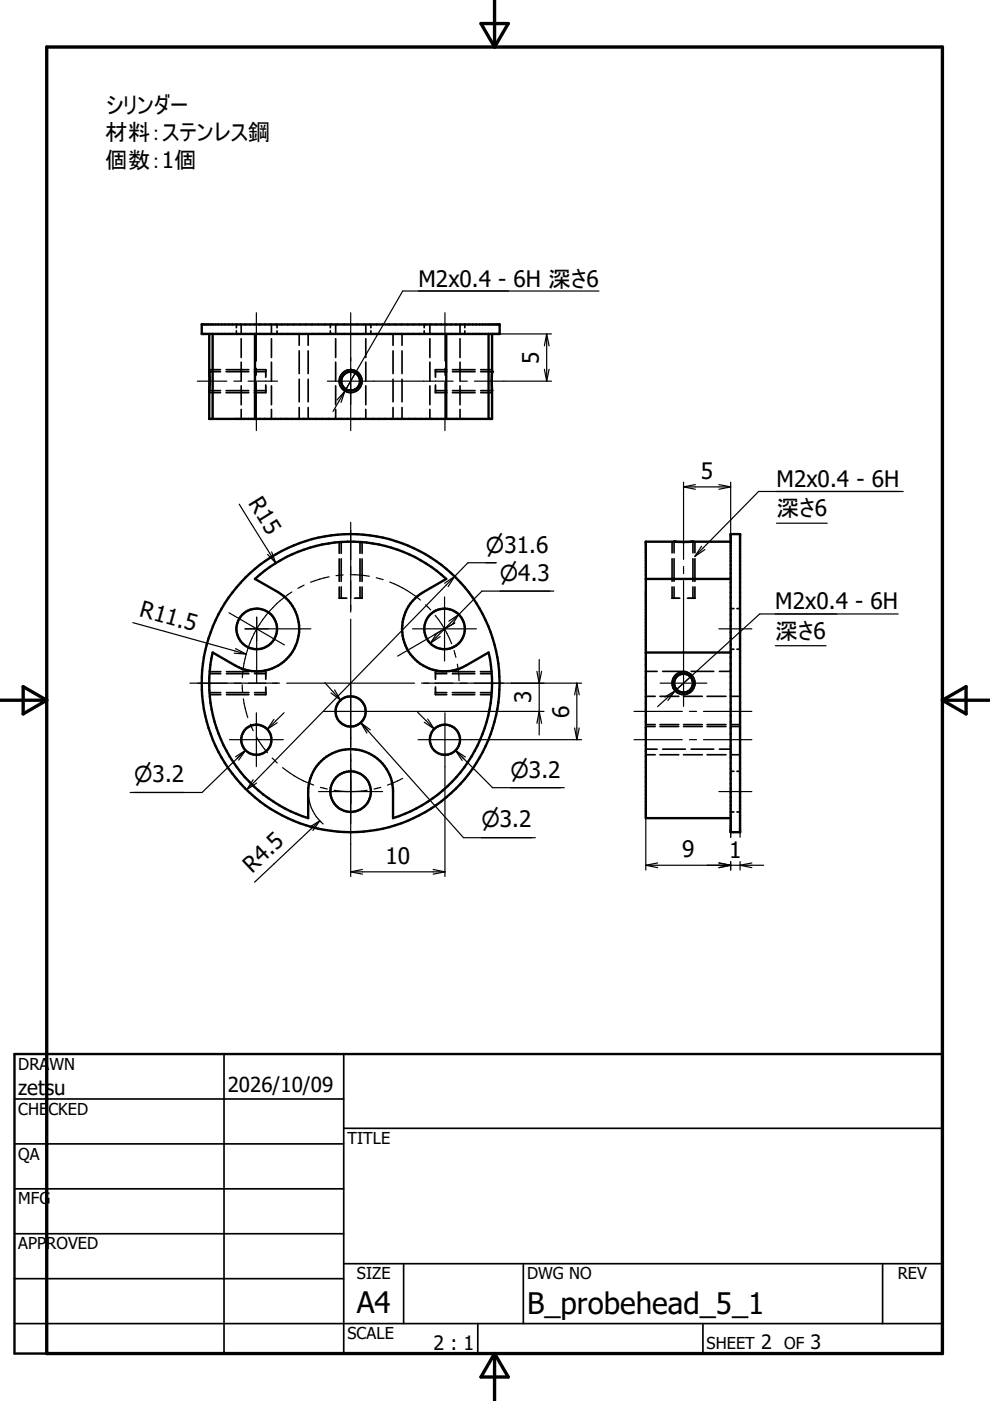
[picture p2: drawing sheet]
<svg xmlns="http://www.w3.org/2000/svg" width="210mm" height="297mm" viewBox="0 0 210 297" stroke-linecap="round" stroke-linejoin="round" font-family="sans-serif">
<g fill="none" stroke="#000" stroke-width=".51">
<path d="M42.8 68.8h63.1v2h-63.1zM44.4 70.8v18h59.9v-18M45.1 70.8v18M54.1 70.8v18M94.6 70.8v18M103.6 70.8v18M104.3 78.8v.1M104.3 82.7v.1M154.9 114.9h-18v58.6h18M154.9 113.2h2v63.2h-2zM54.1 122.7a30 30 0 0 1 40.5 0l-4.8 2.8a9 9 0 0 0-3.4 12.3 9 9 0 0 0 12.3 3.3l4.9-2.8a30 30 0 0 1-20.3 35.2v-5.7a9 9 0 0 0-9-9 9 9 0 0 0-9 9v5.7a30 30 0 0 1-20.2-35.2l4.8 2.8a9 9 0 0 0 12.3-3.3 9 9 0 0 0-3.3-12.3zM136.9 122.7h18"/>
<path d="M136.9 138.3h18M3.1 223.5h196.7v63.5h-196.7z"/>
<circle cx="74.3" cy="80.8" r="2"/>
<circle cx="54.4" cy="133.3" r="4.3"/>
<circle cx="94.3" cy="133.3" r="4.3"/>
<circle cx="54.4" cy="156.8" r="3.2"/>
<circle cx="74.4" cy="144.8" r="31.6"/>
<circle cx="74.4" cy="150.8" r="3.2"/>
<circle cx="94.3" cy="156.8" r="3.2"/>
<circle cx="144.9" cy="144.8" r="2"/>
<circle cx="74.3" cy="167.8" r="4.3"/>
</g>
<g fill="none" stroke="#000" stroke-width=".36">
<path d="M44.4 78.8h2.4M44.4 78.4h2.4M47.9 78.8h4.8M47.9 78.4h4.8M50.1 68.8v.7M50.1 70.1v.7M51.1 68.8v2M51.1 71.8v4M51.1 76.8v4M53.9 78.4h2.4v1.6M53.9 78.8h2.4M57.6 68.8v2"/>
<path d="M57.6 71.8v4M57.6 76.8v4M58.7 68.8v.7M58.7 70.1v.7M63.4 70.8v2.4M63.4 74.4v4.8M65.3 70.8v2.4M65.3 74.4v4.8M70 68.8v.7M70 70.1v.7M71.2 68.8v2M71.2 71.8v4"/>
<path d="M71.2 76.8v4M77.6 68.8v2M77.6 71.8v4M77.6 76.8v4M78.6 68.8v.7M78.6 70.1v.7M83.3 70.8v2.4M83.3 74.4v4.8M85.2 70.8v2.4M85.2 74.4v4.8M89.9 68.8v.7M89.9 70.1v.7"/>
<path d="M91.1 68.8v2M91.1 71.8v4M91.1 76.8v4M92.3 78.8h2.4M94.7 78.4h-2.4v1.6M95.9 78.8h4.8M95.9 78.4h4.8M97.5 68.8v2M97.5 71.8v4M97.5 76.8v4M98.6 68.8v.7M98.6 70.1v.7"/>
<path d="M101.9 78.8h2.4M101.9 78.4h2.4M44.4 82.8h2.4M44.4 83.2h2.4M47.9 82.8h4.8M47.9 83.2h4.8M51.1 81.8v4M51.1 86.8v2M53.9 82.8h2.4M56.3 81.6v1.6h-2.4M57.6 81.8v4M57.6 86.8v2"/>
<path d="M63.4 80.4v4.8M63.4 86.4v2.4M65.3 80.4v4.8M65.3 86.4v2.4M71.2 81.8v4M71.2 86.8v2M77.6 81.8v4M77.6 86.8v2M83.3 80.4v4.8M83.3 86.4v2.4M85.2 80.4v4.8M85.2 86.4v2.4"/>
<path d="M91.1 81.8v4M91.1 86.8v2M92.3 81.6v1.6h2.4M92.3 82.8h2.4M95.9 82.8h4.8M95.9 83.2h4.8M97.5 81.8v4M97.5 86.8v2M101.9 82.8h2.4M101.9 83.2h2.4M71.9 114.9v2.4M71.9 118.5v4.8"/>
<path d="M72.3 114.9v2.4M72.3 118.5v4.8M76.3 114.9v2.4M76.3 118.5v4.8M76.8 114.9v2.4M76.8 118.5v4.8M142.5 114.9v2.3M142.5 118.4v4.9M142.9 114.9v2.3M142.9 118.4v4.9M146.9 114.9v2.3M146.9 118.4v4.9"/>
<path d="M147.3 114.9v2.3M147.3 118.4v4.9M71.9 124.5v2.3h1.6M72.3 124.4v2.4M76.3 124.4v2.4M76.8 124.5v2.3h-1.6M142.5 124.4v2.4h1.6M142.9 124.4v2.4M146.9 124.4v2.4M147.3 124.4v2.4h-1.5M154.9 137.6h.7M154.9 129h.7"/>
<path d="M156.3 137.6h.6M156.3 129h.6M44.4 146.9h2.4M44.4 142.8h2.4M44.4 147.3h2.4M44.4 142.4h2.4M48 146.9h4.8M48 142.8h4.8M48 147.3h4.8M48 142.4h4.8M54 146.9h2.3M54 142.8h2.3"/>
<path d="M54 142.4h2.3v1.6M56.3 145.6v1.7h-2.3M92.3 146.9h2.4M92.3 142.8h2.4M92.3 145.6v1.7h2.4M94.7 142.4h-2.4v1.6M95.9 146.9h4.8M95.9 142.8h4.8M95.9 147.3h4.7M95.9 142.4h4.7M101.9 147.3h2.3M101.9 142.4h2.3"/>
<path d="M101.9 146.9h2.4M101.9 142.8h2.4M136.9 158.8h2.4M136.9 142.3h2.4M136.9 154h2M136.9 147.6h2M136.9 153.6h2M139.9 154h4M139.9 147.6h4M139.9 153.6h4M140.5 158.8h4.8M140.5 142.3h4.8"/>
<path d="M144.9 154h4M144.9 147.6h4M144.9 153.6h4M146.5 158.8h4.8M146.5 142.3h4.8M149.9 154h4M149.9 147.6h4M149.9 153.6h4M152.5 158.8h2.4M152.5 142.3h2.4M154.9 154h2M154.9 147.6h2"/>
<path d="M154.9 153.6h2M136.9 160h2M139.9 160h4M144.9 160h4M149.9 160h4M154.9 172.1h.7M154.9 163.5h.7M154.9 160h2M156.3 172.1h.6M156.3 163.5h.6M3.1 233h69.8M47.5 223.5v63.5"/>
<path d="M72.9 239.2h126.9M72.9 223.5v63.5M3.1 242.5h69.8M3.1 252.1h69.8M3.1 261.6h69.8M3.1 271.1h69.8M72.9 267.9h126.9M85.6 267.9v12.7M111 267.9v12.7M187.1 267.9v12.7M3.1 280.6h196.7M101.3 280.6v6.4"/>
<path d="M149 280.6v6.4"/>
<circle cx="74.3" cy="80.8" r="2.44"/>
<circle cx="144.9" cy="144.8" r="2.44"/>
</g>
<g fill="#000">
<circle cx="44.4" cy="78.8" r=".25"/>
<circle cx="104.3" cy="78.8" r=".25"/>
<circle cx="142.9" cy="114.9" r=".25"/>
<circle cx="146.9" cy="114.9" r=".25"/>
</g>
<path d="M104.9 0v10M9.9 10h189.9v277h-189.9zM102 5h5.8l-2.9 5zM-.1 148.5h10M4.9 145.6l5 2.9-5 2.9zM199.8 148.5h10M199.8 148.5l5-2.9v5.8zM104.9 287v9.9M104.9 287l2.9 5h-5.8z" fill="none" stroke="#000" stroke-width=".71"/>
<g fill="none" stroke="#000" stroke-width=".25">
<path d="M54.4 66.3v10.3M54.4 78.1v1.5M74.4 66.3v25M94.3 66.3v10.3M94.3 78.1v1.5M105.9 70.8h11M115.4 78.3l.5 2.5M115.9 70.8v10M115.9 70.8l.5 2.5M115.9 70.8l-.5 2.5M116.4 78.3l-.5 2.5M127 61.7h-41.6l-12.3 21.2"/>
<path d="M41.8 80.8h6.3M49.6 80.8h1.5M52.6 80.8h6.2M54.4 81.1v10.2M69.4 80.8h26.7M73.1 82.9l-2.5 4.3M73.1 82.9l-.8 2.4M73.1 82.9l-1.7 1.9M94.3 81.1v10.2M97.6 80.8h1.5M100.6 80.8h16.3M50.7 106.9l7.8 12.5"/>
<path d="M56.7 117.5l1.8 1.9M57.6 117l.9 2.4M74.4 110.7v19.1M105.2 119.3h-6l-2.8 2.9M144.9 102.2v16.4M144.9 103.2h10M144.9 103.2l2.5 .5M147.4 102.7l-2.5 .5M148.7 115.8l-1.4 2.2M149.5 116.5l-2.2 1.5M152.4 102.7l2.5 .5M154.9 102.2v11"/>
<path d="M154.9 103.2l-2.5 .5M164.6 110.9h10.8M191.5 104.2h-30.7l-13.5 13.8M28.2 132l24 6.7M48.6 129.9l5.8 3.4M49.7 138.5l2.5 .2M49.9 137.5l2.3 1.2M51.9 133.3h14M54.4 133.3l5.9 3.4M54.4 130.9v13.9M54.4 133.3a23.7 23.7 0 0 0-3 10.4M61.9 125.5a23.9 23.9 0 0 0-7.5 7.8"/>
<path d="M64.5 124.1l-1.3 .7M69.8 122.3l-4 1.1M72.7 121.9l-1.5 .1M74.3 121.9l4 .3M74.4 131.3v54.5M79.8 122.5l1.4 .4M82.6 123.4l3.7 1.8 2.8 2M87.5 133.3h13.5M90.3 128.2l1 1.1M92.3 130.5l2 2.8 1.5 3.2M92.6 134.3l-1.4 2.1M93.3 135l-2.1 1.4"/>
<path d="M94.3 126.6v13.5M96.3 137.9l.4 1.5M96.4 122.2l-44.1 45.3M96.4 122.2l-1.4 2.2M96.4 122.2l-2.1 1.5M96.4 132.1l-12.1 7M97.3 130.3l-6.1 6.1M97.3 130.3l-1.4 2.1M97.3 130.3l-2.1 1.4M114.3 139.8v16M117.4 125.3h-15.2l-4.9 5M144.9 120.1v1.5"/>
<path d="M144.9 123.1v26.7M152.4 133.3h7M164.4 136.9h10.7M190.4 130.2h-29.3l-18 16.3M40.3 144.8h19M48.7 156.8h11.3M51.4 145.2v1.5M51.6 148.2l.9 3.9M52.1 159.1l-9.3 8.9h-15.2M52.1 159.1l-1.5 2.1M52.1 159.1l-2.2 1.4M53.1 153.5l.6 1.4"/>
<path d="M54.4 151.1v11.4M54.4 156.3l2.3 3.3M58.1 152.5l-1.4 2.1M58.8 153.2l-2.1 1.4M60.2 151.1l-3.5 3.5M60.8 144.8h27.1M68.6 150.8h46.7M68.9 144.7l3.3 3.7M70.2 146.9l2 1.5M70.9 146.3l1.3 2.1M76.5 153.2l21.8 24.4h15.2M76.5 153.2l2 1.5"/>
<path d="M76.5 153.2l1.3 2.2M88.5 151l3.6 3.6M88.6 156.8h34.7M89.4 144.8h33.9M90 153.1l2.1 1.5M90.7 152.4l1.4 2.2M94.3 151.1v34.7M96.6 159.1l7.8 7.9h15.2M96.6 159.1l1.7 1.8M96.6 159.1l2.1 1.4M96.6 159.1l1.4 2.1M97 140.8l.3 3.5"/>
<path d="M113.8 142.3l.5 2.5 .5-2.5M113.8 153.4l.5-2.6 .5 2.6M121.8 154.3l.5 2.5M122.3 144.8v12M122.3 144.8l.5 2.5M122.3 144.8l-.5 2.5M122.8 154.3l-.5 2.5M134.4 156.8h10.3M134.4 150.8h10.3M140 144.8h9.9M143.1 146.5l-3.7 3.3M143.1 146.5l-1.5 2"/>
<path d="M143.1 146.5l-2.2 1.3M146.2 156.8h1.5M146.2 150.8h1.5M149.2 156.8h10.2M149.2 150.8h10.2M53.7 165.3l-1.4 2.2M54.4 166l-2.1 1.5M57.7 160.7l1.1 1.1M59.9 162.8l3.4 2.2 3.2 1.5M65.3 167.8a8.9 8.9 0 0 0 3.2 6.9M67.5 167.8h13.6M67.8 174l-13.8 13"/>
<path d="M67.8 174l-1.5 2.1M67.8 174l-2.2 1.4M67.9 166.9l1.5 .4M70.8 167.6l3.6 .2 3.4-.2M80.8 166.9l-1.5 .4M85.4 165l-3.2 1.5M136.9 173.5v11M152.4 167.8h7M154.9 173.5v4M156.9 176.4v1.1M74.4 184.8h19.9M74.4 184.8l2.4 .5"/>
<path d="M76.8 184.3l-2.4 .5M91.8 184.3l2.5 .5M94.3 184.8l-2.5 .5M136.9 183.5h25M136.9 183.5l2.5 .5M139.4 183l-2.5 .5M152.4 183l2.5 .5-2.5 .5M154.9 182.7v1.8M156.9 182.7v1.8M159.4 183l-2.5 .5 2.5 .5"/>
</g>
<g font-size="6.3">
<text x="75.6" y="278.4">A4</text>
<text x="111.7" y="278.6">B_probehead_5_1</text>
</g>
<g font-size="4.8">
<text x="22.3" y="24">シリンダー</text>
<text x="22.3" y="29.8">材料：ステンレス鋼</text>
<text x="22.3" y="35.5">個数：1個</text>
<text x="88.7" y="60.7">M2x0.4 - 6H 深さ6</text>
<text x="114.3" y="77.1" transform="rotate(-90 114.3 77.1)">5</text>
<text x="148.6" y="101.6">5</text>
<text x="52.6" y="106.7" transform="rotate(58 52.6 106.7)">R15</text>
<text x="164.6" y="103.3">M2x0.4 - 6H</text>
<text x="164.6" y="109.4">深さ6</text>
<text x="29.4" y="130.6" transform="rotate(15 29.4 130.6)">R11.5</text>
<text x="164.4" y="129.2">M2x0.4 - 6H</text>
<text x="164.4" y="135.4">深さ6</text>
<text x="112.6" y="149.1" transform="rotate(-90 112.6 149.1)">3</text>
<text x="120.6" y="152.1" transform="rotate(-90 120.6 152.1)">6</text>
<text x="53.4" y="185.3" transform="rotate(-43 53.4 185.3)">R4.5</text>
<text x="81.7" y="183.2">10</text>
<text x="144.6" y="181.8">9</text>
<text x="154.6" y="181.9">1</text>
</g>
<g font-size="4.6">
<text x="103" y="117.2">⌀31.6</text>
<text x="106" y="123.2">⌀4.3</text>
<text x="28.4" y="165.9">⌀3.2</text>
<text x="108.2" y="164.8">⌀3.2</text>
<text x="102.1" y="175.4">⌀3.2</text>
</g>
<g font-size="4.4">
<text x="3.9" y="232.2">zetsu</text>
<text x="48.3" y="231.5">2026/10/09</text>
</g>
<g font-size="4.2">
<text x="91.9" y="286.2">2 : 1</text>
<text x="161.4" y="286.1">2</text>
<text x="171.9" y="286.1">3</text>
</g>
<g font-size="3.5">
<text x="3.9" y="226.8">DRAWN</text>
<text x="3.9" y="236.3">CHECKED</text>
<text x="3.9" y="245.9">QA</text>
<text x="73.7" y="242.5">TITLE</text>
<text x="3.9" y="255.4">MFG</text>
<text x="3.9" y="264.9">APPROVED</text>
<text x="75.7" y="271.3">SIZE</text>
<text x="111.7" y="271.3">DWG NO</text>
<text x="190.4" y="271.2">REV</text>
<text x="73.7" y="284">SCALE</text>
<text x="149.8" y="286.1">SHEET</text>
<text x="166.3" y="286.1">OF</text>
</g>
</svg>
